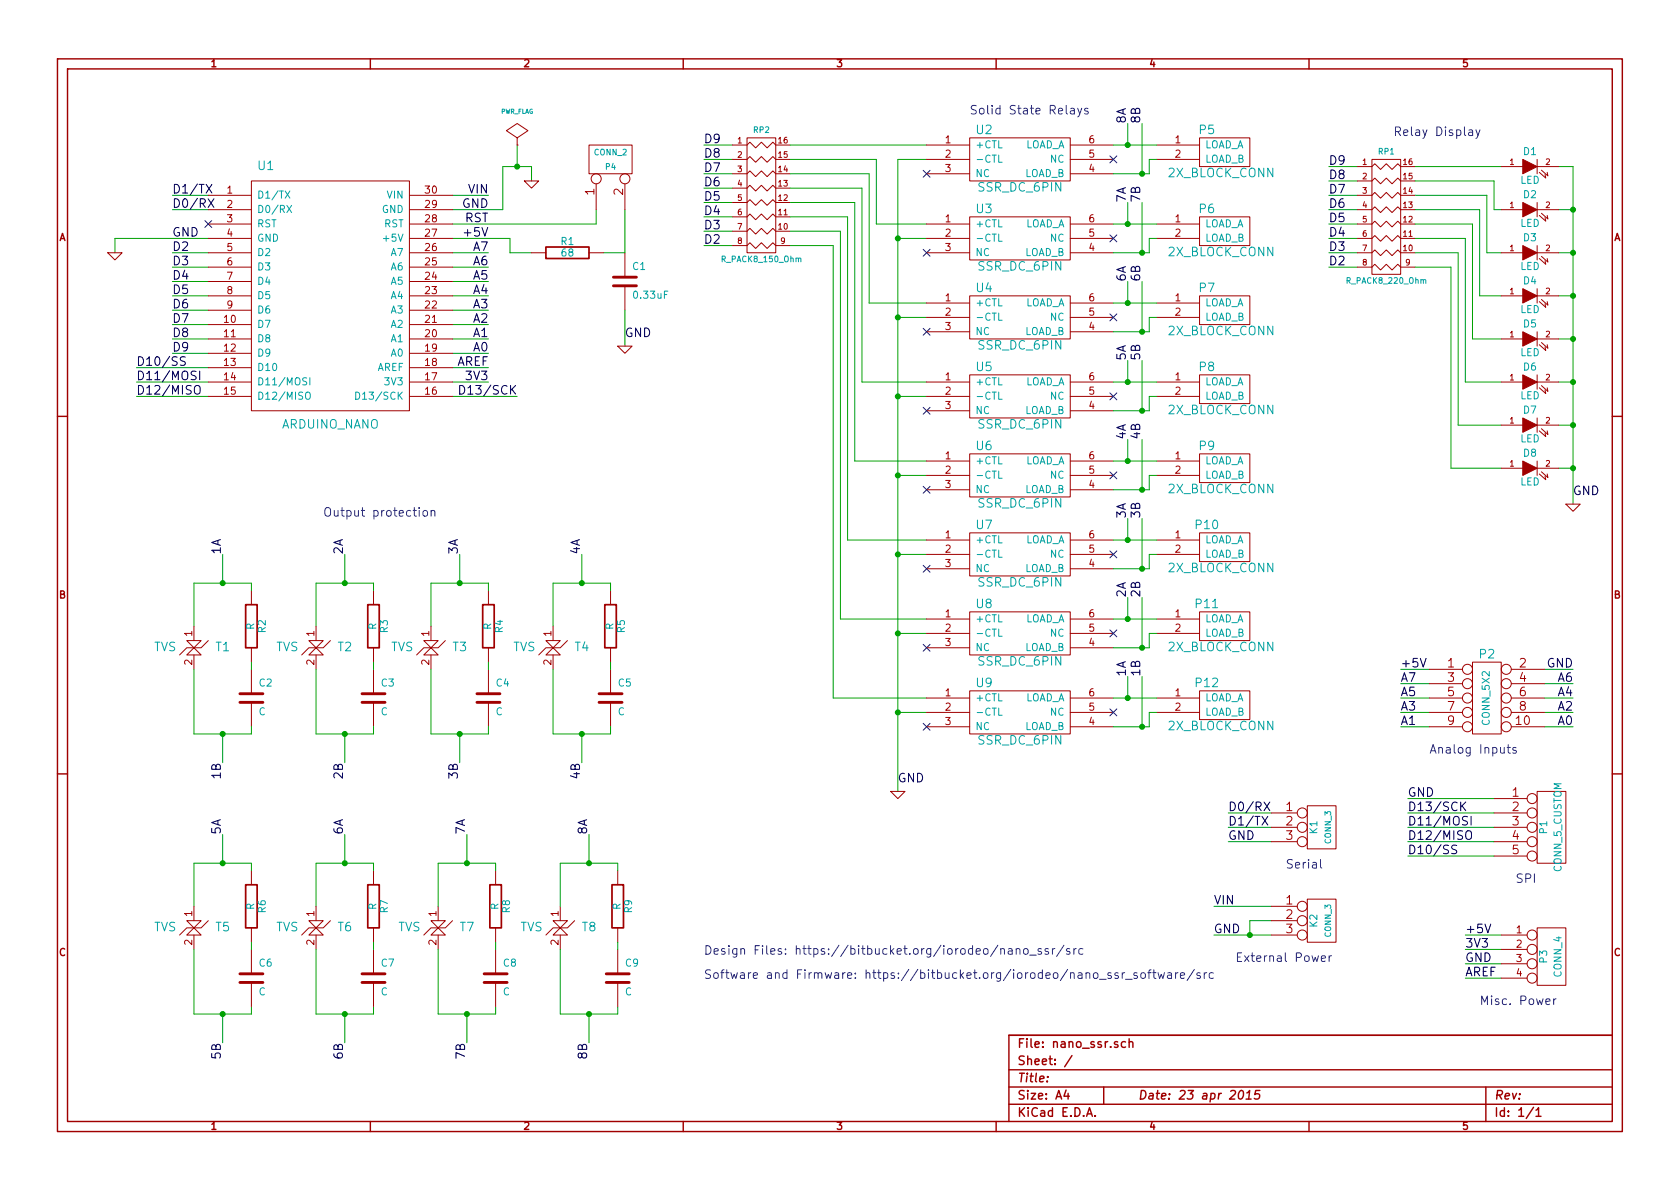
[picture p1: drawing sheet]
EESchema Schematic File Version 2
LIBS:power
LIBS:device
LIBS:transistors
LIBS:conn
LIBS:linear
LIBS:regul
LIBS:74xx
LIBS:cmos4000
LIBS:adc-dac
LIBS:memory
LIBS:xilinx
LIBS:special
LIBS:microcontrollers
LIBS:dsp
LIBS:microchip
LIBS:analog_switches
LIBS:motorola
LIBS:texas
LIBS:intel
LIBS:audio
LIBS:interface
LIBS:digital-audio
LIBS:philips
LIBS:display
LIBS:cypress
LIBS:siliconi
LIBS:opto
LIBS:atmel
LIBS:contrib
LIBS:valves
LIBS:arduino_nano
LIBS:conn_5_custom
LIBS:tvs
LIBS:nano_ssr-cache
EELAYER 27 0
EELAYER END
$Descr A4 11693 8268
encoding utf-8
Sheet 1 1
Title ""
Date "23 apr 2015"
Rev ""
Comp ""
Comment1 ""
Comment2 ""
Comment3 ""
Comment4 ""
$EndDescr
Wire Wire Line
	10400 5950 9800 5950
Wire Wire Line
	10400 5750 9800 5750
Wire Wire Line
	10400 5550 9800 5550
Wire Wire Line
	9450 1150 9250 1150
Wire Wire Line
	8700 6500 8700 6400
Wire Wire Line
	8700 6400 8850 6400
Connection ~ 3600 1150
Wire Wire Line
	3600 1150 3600 1000
Wire Wire Line
	4350 2150 4350 2400
Wire Wire Line
	8850 5850 8550 5850
Wire Wire Line
	8850 5650 8550 5650
Wire Wire Line
	10450 6700 10200 6700
Wire Wire Line
	10450 6500 10200 6500
Wire Wire Line
	3150 1650 3550 1650
Wire Wire Line
	3550 1650 3550 1750
Wire Wire Line
	3550 1750 3700 1750
Wire Wire Line
	4350 1450 4350 1750
Wire Wire Line
	5100 1200 4900 1200
Wire Wire Line
	1450 2550 950  2550
Wire Wire Line
	3150 2550 3400 2550
Wire Wire Line
	1450 2650 950  2650
Wire Wire Line
	1450 1450 1200 1450
Wire Wire Line
	3150 1350 3400 1350
Wire Wire Line
	10750 5050 10950 5050
Wire Wire Line
	10750 4850 10950 4850
Wire Wire Line
	10750 4650 10950 4650
Wire Wire Line
	9950 4950 9750 4950
Wire Wire Line
	9950 4750 9750 4750
Wire Wire Line
	3400 1750 3150 1750
Wire Wire Line
	3150 1950 3400 1950
Wire Wire Line
	3150 2150 3400 2150
Wire Wire Line
	3150 2350 3400 2350
Wire Wire Line
	5100 1700 4900 1700
Wire Wire Line
	5100 1500 4900 1500
Wire Wire Line
	5100 1300 4900 1300
Wire Wire Line
	9450 1850 9250 1850
Wire Wire Line
	9450 1650 9250 1650
Wire Wire Line
	9450 1250 9250 1250
Wire Wire Line
	1450 2350 1200 2350
Wire Wire Line
	1450 2150 1200 2150
Wire Wire Line
	1450 1950 1200 1950
Wire Wire Line
	1450 1750 1200 1750
Connection ~ 10950 2950
Wire Wire Line
	10950 3250 10850 3250
Connection ~ 10950 2350
Wire Wire Line
	10950 2650 10850 2650
Connection ~ 10950 1750
Wire Wire Line
	10950 2050 10850 2050
Wire Wire Line
	10850 1450 10950 1450
Wire Wire Line
	10850 1150 10950 1150
Wire Wire Line
	10450 2950 10150 2950
Wire Wire Line
	10150 2950 10150 1750
Wire Wire Line
	10150 1750 9850 1750
Wire Wire Line
	10450 2350 10250 2350
Wire Wire Line
	10250 2350 10250 1550
Wire Wire Line
	10250 1550 9850 1550
Wire Wire Line
	10450 1750 10350 1750
Wire Wire Line
	10350 1750 10350 1350
Wire Wire Line
	10350 1350 9850 1350
Wire Wire Line
	10450 1450 10400 1450
Wire Wire Line
	10400 1450 10400 1250
Connection ~ 6250 4400
Wire Wire Line
	6250 4950 6450 4950
Connection ~ 6250 3300
Wire Wire Line
	6250 3850 6450 3850
Connection ~ 6250 2200
Wire Wire Line
	6250 2750 6450 2750
Wire Wire Line
	6450 4850 5800 4850
Wire Wire Line
	5800 4850 5800 1700
Wire Wire Line
	5800 1700 5500 1700
Wire Wire Line
	6450 3750 5900 3750
Wire Wire Line
	5900 3750 5900 1500
Wire Wire Line
	5900 1500 5500 1500
Wire Wire Line
	6450 2650 6000 2650
Wire Wire Line
	6000 2650 6000 1300
Wire Wire Line
	6000 1300 5500 1300
Wire Wire Line
	6450 1550 6100 1550
Wire Wire Line
	6100 1550 6100 1100
Wire Wire Line
	6100 1100 5500 1100
Wire Wire Line
	5500 1000 6450 1000
Wire Wire Line
	5500 1200 6050 1200
Wire Wire Line
	6050 1200 6050 2100
Wire Wire Line
	6050 2100 6450 2100
Wire Wire Line
	5500 1400 5950 1400
Wire Wire Line
	5950 1400 5950 3200
Wire Wire Line
	5950 3200 6450 3200
Wire Wire Line
	5500 1600 5850 1600
Wire Wire Line
	5850 1600 5850 4300
Wire Wire Line
	5850 4300 6450 4300
Wire Wire Line
	6250 2200 6450 2200
Connection ~ 6250 1650
Wire Wire Line
	6250 3300 6450 3300
Connection ~ 6250 2750
Wire Wire Line
	6250 4400 6450 4400
Connection ~ 6250 3850
Wire Wire Line
	6250 1100 6250 5500
Connection ~ 6250 4950
Wire Wire Line
	9850 1150 10450 1150
Wire Wire Line
	10400 1250 9850 1250
Wire Wire Line
	9850 1450 10300 1450
Wire Wire Line
	10300 1450 10300 2050
Wire Wire Line
	10300 2050 10450 2050
Wire Wire Line
	9850 1650 10200 1650
Wire Wire Line
	10200 1650 10200 2650
Wire Wire Line
	10200 2650 10450 2650
Wire Wire Line
	9850 1850 10100 1850
Wire Wire Line
	10100 1850 10100 3250
Wire Wire Line
	10100 3250 10450 3250
Wire Wire Line
	10950 1750 10850 1750
Connection ~ 10950 1450
Wire Wire Line
	10950 2350 10850 2350
Connection ~ 10950 2050
Wire Wire Line
	10950 2950 10850 2950
Connection ~ 10950 2650
Wire Wire Line
	10950 1150 10950 3500
Connection ~ 10950 3250
Wire Wire Line
	1450 1850 1200 1850
Wire Wire Line
	1450 2050 1200 2050
Wire Wire Line
	1450 2250 1200 2250
Wire Wire Line
	1450 2450 1200 2450
Wire Wire Line
	9450 1350 9250 1350
Wire Wire Line
	9450 1550 9250 1550
Wire Wire Line
	9450 1750 9250 1750
Wire Wire Line
	5100 1000 4900 1000
Wire Wire Line
	5100 1400 4900 1400
Wire Wire Line
	5100 1600 4900 1600
Wire Wire Line
	3150 2450 3400 2450
Wire Wire Line
	3150 2250 3400 2250
Wire Wire Line
	3150 2050 3400 2050
Wire Wire Line
	3150 1850 3400 1850
Wire Wire Line
	9950 4650 9750 4650
Wire Wire Line
	9950 4850 9750 4850
Wire Wire Line
	9950 5050 9750 5050
Wire Wire Line
	10750 4750 10950 4750
Wire Wire Line
	10750 4950 10950 4950
Wire Wire Line
	1450 1350 1200 1350
Wire Wire Line
	1450 2750 950  2750
Wire Wire Line
	3150 2650 3400 2650
Wire Wire Line
	3150 2750 3600 2750
Wire Wire Line
	5100 1100 4900 1100
Wire Wire Line
	4350 1750 4200 1750
Wire Wire Line
	4150 1450 4150 1550
Wire Wire Line
	4150 1550 3150 1550
Wire Wire Line
	6250 1100 6450 1100
Wire Wire Line
	10450 6600 10200 6600
Wire Wire Line
	10450 6800 10200 6800
Wire Wire Line
	8850 5750 8550 5750
Wire Wire Line
	6450 1650 6250 1650
Wire Wire Line
	1450 1650 800  1650
Wire Wire Line
	800  1650 800  1750
Wire Wire Line
	3150 1450 3500 1450
Wire Wire Line
	3500 1450 3500 1150
Wire Wire Line
	3500 1150 3700 1150
Wire Wire Line
	3700 1150 3700 1250
Wire Wire Line
	8850 6300 8450 6300
Wire Wire Line
	8450 6500 8850 6500
Connection ~ 8700 6500
Wire Wire Line
	9450 1450 9250 1450
Wire Wire Line
	10400 5650 9800 5650
Wire Wire Line
	10400 5850 9800 5850
Text Label 9800 5550 0    60   ~ 0
GND
NoConn ~ 1450 1550
Text Label 9250 1850 0    60   ~ 0
D2
Text Label 9250 1750 0    60   ~ 0
D3
Text Label 9250 1650 0    60   ~ 0
D4
Text Label 9250 1550 0    60   ~ 0
D5
Text Label 9250 1450 0    60   ~ 0
D6
Text Label 9250 1350 0    60   ~ 0
D7
Text Label 9250 1250 0    60   ~ 0
D8
Text Label 9250 1150 0    60   ~ 0
D9
Text Label 4900 1700 0    60   ~ 0
D2
Text Label 4900 1600 0    60   ~ 0
D3
Text Label 4900 1500 0    60   ~ 0
D4
Text Label 4900 1400 0    60   ~ 0
D5
Text Label 4900 1300 0    60   ~ 0
D6
Text Label 4900 1200 0    60   ~ 0
D7
Text Label 4900 1100 0    60   ~ 0
D8
Text Label 4900 1000 0    60   ~ 0
D9
Text Label 8450 6500 0    60   ~ 0
GND
Text Label 8450 6300 0    60   ~ 0
VIN
$Comp
L PWR_FLAG #FLG01
U 1 1
P 3600 1000
F 0 "#FLG01" H 3600 1270 30  0001 C CNN
F 1 "PWR_FLAG" H 3600 1230 30  0000 C CNN
F 2 "" H 3600 1000 60  0001 C CNN
F 3 "" H 3600 1000 60  0001 C CNN
	1    3600 1000
	1    0    0    -1  
$EndComp
$Comp
L GND #PWR02
U 1 1
P 3700 1250
F 0 "#PWR02" H 3700 1250 30  0001 C CNN
F 1 "GND" H 3700 1180 30  0001 C CNN
F 2 "" H 3700 1250 60  0001 C CNN
F 3 "" H 3700 1250 60  0001 C CNN
	1    3700 1250
	1    0    0    -1  
$EndComp
$Comp
L GND #PWR03
U 1 1
P 800 1750
F 0 "#PWR03" H 800 1750 30  0001 C CNN
F 1 "GND" H 800 1680 30  0001 C CNN
F 2 "" H 800 1750 60  0001 C CNN
F 3 "" H 800 1750 60  0001 C CNN
	1    800  1750
	1    0    0    -1  
$EndComp
Text Label 4350 2350 0    60   ~ 0
GND
Text Label 6250 5450 0    60   ~ 0
GND
Text Label 10950 3450 0    60   ~ 0
GND
Text Notes 6750 800  0    60   ~ 0
Solid State Relays
Text Notes 9700 950  0    60   ~ 0
Relay Display
Text Notes 8600 6700 0    60   ~ 0
External Power
Text Notes 8950 6050 0    60   ~ 0
Serial
Text Notes 10300 7000 0    60   ~ 0
Misc. Power
Text Notes 10550 6150 0    60   ~ 0
SPI
Text Notes 9950 5250 0    60   ~ 0
Analog Inputs
$Comp
L CONN_3 K2
U 1 1
P 9200 6400
F 0 "K2" V 9150 6400 50  0000 C CNN
F 1 "CONN_3" V 9250 6400 40  0000 C CNN
F 2 "" H 9200 6400 60  0001 C CNN
F 3 "" H 9200 6400 60  0001 C CNN
	1    9200 6400
	1    0    0    -1  
$EndComp
Text Label 8550 5850 0    60   ~ 0
GND
Text Label 8550 5750 0    60   ~ 0
D1/TX
Text Label 8550 5650 0    60   ~ 0
D0/RX
$Comp
L CONN_3 K1
U 1 1
P 9200 5750
F 0 "K1" V 9150 5750 50  0000 C CNN
F 1 "CONN_3" V 9250 5750 40  0000 C CNN
F 2 "" H 9200 5750 60  0001 C CNN
F 3 "" H 9200 5750 60  0001 C CNN
	1    9200 5750
	1    0    0    -1  
$EndComp
Text Label 10200 6800 0    60   ~ 0
AREF
Text Label 10200 6700 0    60   ~ 0
GND
Text Label 10200 6600 0    60   ~ 0
3V3
Text Label 10200 6500 0    60   ~ 0
+5V
$Comp
L CONN_4 P3
U 1 1
P 10800 6650
F 0 "P3" V 10750 6650 50  0000 C CNN
F 1 "CONN_4" V 10850 6650 50  0000 C CNN
F 2 "" H 10800 6650 60  0001 C CNN
F 3 "" H 10800 6650 60  0001 C CNN
	1    10800 6650
	1    0    0    -1  
$EndComp
NoConn ~ 6450 5050
NoConn ~ 6450 4500
NoConn ~ 6450 3950
NoConn ~ 6450 3400
NoConn ~ 6450 2850
NoConn ~ 6450 2300
NoConn ~ 6450 1750
$Comp
L SSR_DC_6PIN U3
U 1 1
P 7100 1650
F 0 "U3" H 6850 1850 60  0000 C CNN
F 1 "SSR_DC_6PIN" H 7100 1450 60  0000 C CNN
F 2 "" H 7100 1650 60  0001 C CNN
F 3 "" H 7100 1650 60  0001 C CNN
	1    7100 1650
	1    0    0    -1  
$EndComp
NoConn ~ 6450 1200
$Comp
L GND #PWR04
U 1 1
P 4350 2400
F 0 "#PWR04" H 4350 2400 30  0001 C CNN
F 1 "GND" H 4350 2330 30  0001 C CNN
F 2 "" H 4350 2400 60  0001 C CNN
F 3 "" H 4350 2400 60  0001 C CNN
	1    4350 2400
	1    0    0    -1  
$EndComp
$Comp
L C C1
U 1 1
P 4350 1950
F 0 "C1" H 4400 2050 50  0000 L CNN
F 1 "0.33uF" H 4400 1850 50  0000 L CNN
F 2 "" H 4350 1950 60  0001 C CNN
F 3 "" H 4350 1950 60  0001 C CNN
	1    4350 1950
	1    0    0    -1  
$EndComp
$Comp
L CONN_2 P4
U 1 1
P 4250 1100
F 0 "P4" V 4200 1100 40  0000 C CNN
F 1 "CONN_2" V 4300 1100 40  0000 C CNN
F 2 "" H 4250 1100 60  0001 C CNN
F 3 "" H 4250 1100 60  0001 C CNN
	1    4250 1100
	0    -1   -1   0   
$EndComp
$Comp
L R R1
U 1 1
P 3950 1750
F 0 "R1" V 4030 1750 50  0000 C CNN
F 1 "68" V 3950 1750 50  0000 C CNN
F 2 "" H 3950 1750 60  0001 C CNN
F 3 "" H 3950 1750 60  0001 C CNN
	1    3950 1750
	0    -1   -1   0   
$EndComp
Text Label 1200 1650 0    60   ~ 0
GND
Text Label 9800 5950 0    60   ~ 0
D10/SS
Text Label 9800 5850 0    60   ~ 0
D12/MISO
Text Label 9800 5750 0    60   ~ 0
D11/MOSI
Text Label 9800 5650 0    60   ~ 0
D13/SCK
Text Label 950  2550 0    60   ~ 0
D10/SS
$Comp
L 2X_BLOCK_CONN P12
U 1 1
P 8500 4900
F 0 "P12" H 8400 5050 60  0000 C CNN
F 1 "2X_BLOCK_CONN" H 8500 4750 60  0000 C CNN
F 2 "" H 8500 4900 60  0001 C CNN
F 3 "" H 8500 4900 60  0001 C CNN
	1    8500 4900
	1    0    0    -1  
$EndComp
$Comp
L 2X_BLOCK_CONN P11
U 1 1
P 8500 4350
F 0 "P11" H 8400 4500 60  0000 C CNN
F 1 "2X_BLOCK_CONN" H 8500 4200 60  0000 C CNN
F 2 "" H 8500 4350 60  0001 C CNN
F 3 "" H 8500 4350 60  0001 C CNN
	1    8500 4350
	1    0    0    -1  
$EndComp
$Comp
L 2X_BLOCK_CONN P10
U 1 1
P 8500 3800
F 0 "P10" H 8400 3950 60  0000 C CNN
F 1 "2X_BLOCK_CONN" H 8500 3650 60  0000 C CNN
F 2 "" H 8500 3800 60  0001 C CNN
F 3 "" H 8500 3800 60  0001 C CNN
	1    8500 3800
	1    0    0    -1  
$EndComp
$Comp
L 2X_BLOCK_CONN P9
U 1 1
P 8500 3250
F 0 "P9" H 8400 3400 60  0000 C CNN
F 1 "2X_BLOCK_CONN" H 8500 3100 60  0000 C CNN
F 2 "" H 8500 3250 60  0001 C CNN
F 3 "" H 8500 3250 60  0001 C CNN
	1    8500 3250
	1    0    0    -1  
$EndComp
$Comp
L 2X_BLOCK_CONN P8
U 1 1
P 8500 2700
F 0 "P8" H 8400 2850 60  0000 C CNN
F 1 "2X_BLOCK_CONN" H 8500 2550 60  0000 C CNN
F 2 "" H 8500 2700 60  0001 C CNN
F 3 "" H 8500 2700 60  0001 C CNN
	1    8500 2700
	1    0    0    -1  
$EndComp
$Comp
L 2X_BLOCK_CONN P7
U 1 1
P 8500 2150
F 0 "P7" H 8400 2300 60  0000 C CNN
F 1 "2X_BLOCK_CONN" H 8500 2000 60  0000 C CNN
F 2 "" H 8500 2150 60  0001 C CNN
F 3 "" H 8500 2150 60  0001 C CNN
	1    8500 2150
	1    0    0    -1  
$EndComp
$Comp
L 2X_BLOCK_CONN P6
U 1 1
P 8500 1600
F 0 "P6" H 8400 1750 60  0000 C CNN
F 1 "2X_BLOCK_CONN" H 8500 1450 60  0000 C CNN
F 2 "" H 8500 1600 60  0001 C CNN
F 3 "" H 8500 1600 60  0001 C CNN
	1    8500 1600
	1    0    0    -1  
$EndComp
$Comp
L 2X_BLOCK_CONN P5
U 1 1
P 8500 1050
F 0 "P5" H 8400 1200 60  0000 C CNN
F 1 "2X_BLOCK_CONN" H 8500 900 60  0000 C CNN
F 2 "" H 8500 1050 60  0001 C CNN
F 3 "" H 8500 1050 60  0001 C CNN
	1    8500 1050
	1    0    0    -1  
$EndComp
Text Label 10950 4650 2    60   ~ 0
GND
Text Label 9750 4650 0    60   ~ 0
+5V
Text Label 3600 2750 2    60   ~ 0
D13/SCK
Text Label 3400 2650 2    60   ~ 0
3V3
Text Label 3400 2550 2    60   ~ 0
AREF
Text Label 950  2750 0    60   ~ 0
D12/MISO
Text Label 950  2650 0    60   ~ 0
D11/MOSI
Text Label 1200 1350 0    60   ~ 0
D1/TX
Text Label 1200 1450 0    60   ~ 0
D0/RX
Text Label 3400 1350 2    60   ~ 0
VIN
Text Label 3400 1450 2    60   ~ 0
GND
Text Label 3400 1550 2    60   ~ 0
RST
Text Label 3400 1650 2    60   ~ 0
+5V
Text Label 10950 5050 2    60   ~ 0
A0
Text Label 10950 4950 2    60   ~ 0
A2
Text Label 10950 4850 2    60   ~ 0
A4
Text Label 10950 4750 2    60   ~ 0
A6
Text Label 9750 5050 0    60   ~ 0
A1
Text Label 9750 4950 0    60   ~ 0
A3
Text Label 9750 4850 0    60   ~ 0
A5
Text Label 9750 4750 0    60   ~ 0
A7
$Comp
L CONN_5X2 P2
U 1 1
P 10350 4850
F 0 "P2" H 10350 5150 60  0000 C CNN
F 1 "CONN_5X2" V 10350 4850 50  0000 C CNN
F 2 "" H 10350 4850 60  0001 C CNN
F 3 "" H 10350 4850 60  0001 C CNN
	1    10350 4850
	1    0    0    -1  
$EndComp
Text Label 3400 1750 2    60   ~ 0
A7
Text Label 3400 1850 2    60   ~ 0
A6
Text Label 3400 1950 2    60   ~ 0
A5
Text Label 3400 2050 2    60   ~ 0
A4
Text Label 3400 2150 2    60   ~ 0
A3
Text Label 3400 2250 2    60   ~ 0
A2
Text Label 3400 2350 2    60   ~ 0
A1
Text Label 3400 2450 2    60   ~ 0
A0
Text Label 1200 2450 0    60   ~ 0
D9
Text Label 1200 2350 0    60   ~ 0
D8
Text Label 1200 2250 0    60   ~ 0
D7
Text Label 1200 2150 0    60   ~ 0
D6
Text Label 1200 2050 0    60   ~ 0
D5
Text Label 1200 1950 0    60   ~ 0
D4
Text Label 1200 1850 0    60   ~ 0
D3
Text Label 1200 1750 0    60   ~ 0
D2
$Comp
L GND #PWR05
U 1 1
P 10950 3500
F 0 "#PWR05" H 10950 3500 30  0001 C CNN
F 1 "GND" H 10950 3430 30  0001 C CNN
F 2 "" H 10950 3500 60  0001 C CNN
F 3 "" H 10950 3500 60  0001 C CNN
	1    10950 3500
	1    0    0    -1  
$EndComp
$Comp
L LED D6
U 1 1
P 10650 2650
F 0 "D6" H 10650 2750 50  0000 C CNN
F 1 "LED" H 10650 2550 50  0000 C CNN
F 2 "" H 10650 2650 60  0001 C CNN
F 3 "" H 10650 2650 60  0001 C CNN
	1    10650 2650
	1    0    0    -1  
$EndComp
$Comp
L LED D5
U 1 1
P 10650 2350
F 0 "D5" H 10650 2450 50  0000 C CNN
F 1 "LED" H 10650 2250 50  0000 C CNN
F 2 "" H 10650 2350 60  0001 C CNN
F 3 "" H 10650 2350 60  0001 C CNN
	1    10650 2350
	1    0    0    -1  
$EndComp
$Comp
L LED D8
U 1 1
P 10650 3250
F 0 "D8" H 10650 3350 50  0000 C CNN
F 1 "LED" H 10650 3150 50  0000 C CNN
F 2 "" H 10650 3250 60  0001 C CNN
F 3 "" H 10650 3250 60  0001 C CNN
	1    10650 3250
	1    0    0    -1  
$EndComp
$Comp
L LED D7
U 1 1
P 10650 2950
F 0 "D7" H 10650 3050 50  0000 C CNN
F 1 "LED" H 10650 2850 50  0000 C CNN
F 2 "" H 10650 2950 60  0001 C CNN
F 3 "" H 10650 2950 60  0001 C CNN
	1    10650 2950
	1    0    0    -1  
$EndComp
$Comp
L LED D4
U 1 1
P 10650 2050
F 0 "D4" H 10650 2150 50  0000 C CNN
F 1 "LED" H 10650 1950 50  0000 C CNN
F 2 "" H 10650 2050 60  0001 C CNN
F 3 "" H 10650 2050 60  0001 C CNN
	1    10650 2050
	1    0    0    -1  
$EndComp
$Comp
L LED D2
U 1 1
P 10650 1450
F 0 "D2" H 10650 1550 50  0000 C CNN
F 1 "LED" H 10650 1350 50  0000 C CNN
F 2 "" H 10650 1450 60  0001 C CNN
F 3 "" H 10650 1450 60  0001 C CNN
	1    10650 1450
	1    0    0    -1  
$EndComp
$Comp
L LED D3
U 1 1
P 10650 1750
F 0 "D3" H 10650 1850 50  0000 C CNN
F 1 "LED" H 10650 1650 50  0000 C CNN
F 2 "" H 10650 1750 60  0001 C CNN
F 3 "" H 10650 1750 60  0001 C CNN
	1    10650 1750
	1    0    0    -1  
$EndComp
$Comp
L LED D1
U 1 1
P 10650 1150
F 0 "D1" H 10650 1250 50  0000 C CNN
F 1 "LED" H 10650 1050 50  0000 C CNN
F 2 "" H 10650 1150 60  0001 C CNN
F 3 "" H 10650 1150 60  0001 C CNN
	1    10650 1150
	1    0    0    -1  
$EndComp
$Comp
L GND #PWR06
U 1 1
P 6250 5500
F 0 "#PWR06" H 6250 5500 30  0001 C CNN
F 1 "GND" H 6250 5430 30  0001 C CNN
F 2 "" H 6250 5500 60  0001 C CNN
F 3 "" H 6250 5500 60  0001 C CNN
	1    6250 5500
	1    0    0    -1  
$EndComp
$Comp
L R_PACK8 RP1
U 1 1
P 9650 1500
F 0 "RP1" H 9650 1950 40  0000 C CNN
F 1 "R_PACK8_220_Ohm" H 9650 1050 40  0000 C CNN
F 2 "" H 9650 1500 60  0001 C CNN
F 3 "" H 9650 1500 60  0001 C CNN
	1    9650 1500
	1    0    0    -1  
$EndComp
$Comp
L R_PACK8 RP2
U 1 1
P 5300 1350
F 0 "RP2" H 5300 1800 40  0000 C CNN
F 1 "R_PACK8_150_Ohm" H 5300 900 40  0000 C CNN
F 2 "" H 5300 1350 60  0001 C CNN
F 3 "" H 5300 1350 60  0001 C CNN
	1    5300 1350
	1    0    0    -1  
$EndComp
$Comp
L SSR_DC_6PIN U7
U 1 1
P 7100 3850
F 0 "U7" H 6850 4050 60  0000 C CNN
F 1 "SSR_DC_6PIN" H 7100 3650 60  0000 C CNN
F 2 "" H 7100 3850 60  0001 C CNN
F 3 "" H 7100 3850 60  0001 C CNN
	1    7100 3850
	1    0    0    -1  
$EndComp
$Comp
L SSR_DC_6PIN U6
U 1 1
P 7100 3300
F 0 "U6" H 6850 3500 60  0000 C CNN
F 1 "SSR_DC_6PIN" H 7100 3100 60  0000 C CNN
F 2 "" H 7100 3300 60  0001 C CNN
F 3 "" H 7100 3300 60  0001 C CNN
	1    7100 3300
	1    0    0    -1  
$EndComp
$Comp
L SSR_DC_6PIN U2
U 1 1
P 7100 1100
F 0 "U2" H 6850 1300 60  0000 C CNN
F 1 "SSR_DC_6PIN" H 7100 900 60  0000 C CNN
F 2 "" H 7100 1100 60  0001 C CNN
F 3 "" H 7100 1100 60  0001 C CNN
	1    7100 1100
	1    0    0    -1  
$EndComp
$Comp
L SSR_DC_6PIN U5
U 1 1
P 7100 2750
F 0 "U5" H 6850 2950 60  0000 C CNN
F 1 "SSR_DC_6PIN" H 7100 2550 60  0000 C CNN
F 2 "" H 7100 2750 60  0001 C CNN
F 3 "" H 7100 2750 60  0001 C CNN
	1    7100 2750
	1    0    0    -1  
$EndComp
$Comp
L SSR_DC_6PIN U9
U 1 1
P 7100 4950
F 0 "U9" H 6850 5150 60  0000 C CNN
F 1 "SSR_DC_6PIN" H 7100 4750 60  0000 C CNN
F 2 "" H 7100 4950 60  0001 C CNN
F 3 "" H 7100 4950 60  0001 C CNN
	1    7100 4950
	1    0    0    -1  
$EndComp
$Comp
L SSR_DC_6PIN U4
U 1 1
P 7100 2200
F 0 "U4" H 6850 2400 60  0000 C CNN
F 1 "SSR_DC_6PIN" H 7100 2000 60  0000 C CNN
F 2 "" H 7100 2200 60  0001 C CNN
F 3 "" H 7100 2200 60  0001 C CNN
	1    7100 2200
	1    0    0    -1  
$EndComp
$Comp
L SSR_DC_6PIN U8
U 1 1
P 7100 4400
F 0 "U8" H 6850 4600 60  0000 C CNN
F 1 "SSR_DC_6PIN" H 7100 4200 60  0000 C CNN
F 2 "" H 7100 4400 60  0001 C CNN
F 3 "" H 7100 4400 60  0001 C CNN
	1    7100 4400
	1    0    0    -1  
$EndComp
$Comp
L ARDUINO_NANO U1
U 1 1
P 2300 2100
F 0 "U1" H 1850 3050 60  0000 C CNN
F 1 "ARDUINO_NANO" H 2300 1250 60  0000 C CNN
F 2 "" H 2300 2100 60  0001 C CNN
F 3 "" H 2300 2100 60  0001 C CNN
	1    2300 2100
	1    0    0    -1  
$EndComp
$Comp
L CONN_5_CUSTOM P1
U 1 1
P 10800 5750
F 0 "P1" V 10750 5750 50  0000 C CNN
F 1 "CONN_5_CUSTOM" V 10850 5750 50  0000 C CNN
F 2 "" H 10800 5750 60  0000 C CNN
F 3 "" H 10800 5750 60  0000 C CNN
	1    10800 5750
	1    0    0    -1  
$EndComp
NoConn ~ 7750 2200
NoConn ~ 7750 2750
NoConn ~ 7750 3300
NoConn ~ 7750 3850
NoConn ~ 7750 4400
NoConn ~ 7750 4950
NoConn ~ 7750 1100
NoConn ~ 7750 1650
$Comp
L TVS T1
U 1 1
P 1350 4500
F 0 "T1" H 1550 4500 60  0000 C CNN
F 1 "TVS" H 1150 4500 60  0000 C CNN
F 2 "" H 1350 4500 60  0000 C CNN
F 3 "" H 1350 4500 60  0000 C CNN
	1    1350 4500
	1    0    0    -1  
$EndComp
$Comp
L C C2
U 1 1
P 1750 4850
F 0 "C2" H 1800 4950 50  0000 L CNN
F 1 "C" H 1800 4750 50  0000 L CNN
F 2 "" H 1750 4850 60  0000 C CNN
F 3 "" H 1750 4850 60  0000 C CNN
	1    1750 4850
	1    0    0    -1  
$EndComp
$Comp
L R R2
U 1 1
P 1750 4350
F 0 "R2" V 1830 4350 50  0000 C CNN
F 1 "R" V 1750 4350 50  0000 C CNN
F 2 "" H 1750 4350 60  0000 C CNN
F 3 "" H 1750 4350 60  0000 C CNN
	1    1750 4350
	1    0    0    -1  
$EndComp
Wire Wire Line
	1350 4350 1350 4050
Wire Wire Line
	1350 4050 1750 4050
Wire Wire Line
	1750 4050 1750 4100
Wire Wire Line
	1350 4650 1350 5100
Wire Wire Line
	1350 5100 1750 5100
Wire Wire Line
	1750 5100 1750 5050
Wire Wire Line
	1550 4050 1550 3850
Connection ~ 1550 4050
Wire Wire Line
	1550 5100 1550 5300
Connection ~ 1550 5100
Wire Wire Line
	7750 1000 8050 1000
Wire Wire Line
	7750 1200 8000 1200
Wire Wire Line
	7750 1550 8050 1550
Wire Wire Line
	7750 1750 8000 1750
Wire Wire Line
	7750 2100 8050 2100
Wire Wire Line
	7750 2300 8000 2300
Wire Wire Line
	7750 2650 8050 2650
Wire Wire Line
	7750 2850 8000 2850
Wire Wire Line
	7750 3200 8050 3200
Wire Wire Line
	7750 3400 8000 3400
Wire Wire Line
	7750 3750 8050 3750
Wire Wire Line
	7750 3950 8000 3950
Wire Wire Line
	7750 4300 8050 4300
Wire Wire Line
	7750 4500 8000 4500
Wire Wire Line
	7750 4850 8050 4850
Wire Wire Line
	7750 5050 8000 5050
$Comp
L TVS T2
U 1 1
P 2200 4500
F 0 "T2" H 2400 4500 60  0000 C CNN
F 1 "TVS" H 2000 4500 60  0000 C CNN
F 2 "" H 2200 4500 60  0000 C CNN
F 3 "" H 2200 4500 60  0000 C CNN
	1    2200 4500
	1    0    0    -1  
$EndComp
$Comp
L C C3
U 1 1
P 2600 4850
F 0 "C3" H 2650 4950 50  0000 L CNN
F 1 "C" H 2650 4750 50  0000 L CNN
F 2 "" H 2600 4850 60  0000 C CNN
F 3 "" H 2600 4850 60  0000 C CNN
	1    2600 4850
	1    0    0    -1  
$EndComp
$Comp
L R R3
U 1 1
P 2600 4350
F 0 "R3" V 2680 4350 50  0000 C CNN
F 1 "R" V 2600 4350 50  0000 C CNN
F 2 "" H 2600 4350 60  0000 C CNN
F 3 "" H 2600 4350 60  0000 C CNN
	1    2600 4350
	1    0    0    -1  
$EndComp
Wire Wire Line
	2200 4350 2200 4050
Wire Wire Line
	2200 4050 2600 4050
Wire Wire Line
	2600 4050 2600 4100
Wire Wire Line
	2200 4650 2200 5100
Wire Wire Line
	2200 5100 2600 5100
Wire Wire Line
	2600 5100 2600 5050
Wire Wire Line
	2400 4050 2400 3850
Connection ~ 2400 4050
Wire Wire Line
	2400 5100 2400 5300
Connection ~ 2400 5100
Wire Wire Line
	8050 1100 8000 1100
Wire Wire Line
	8050 1650 8000 1650
Wire Wire Line
	8000 1650 8000 1750
Wire Wire Line
	8050 2200 8000 2200
Wire Wire Line
	8000 2200 8000 2300
Wire Wire Line
	8050 2750 8000 2750
Wire Wire Line
	8000 2750 8000 2850
Wire Wire Line
	8050 3300 8000 3300
Wire Wire Line
	8000 3300 8000 3400
Wire Wire Line
	8050 4950 8000 4950
Wire Wire Line
	8000 4950 8000 5050
Wire Wire Line
	8050 4400 8000 4400
Wire Wire Line
	8000 4400 8000 4500
Wire Wire Line
	8050 3850 8000 3850
Wire Wire Line
	8000 3850 8000 3950
Wire Wire Line
	8000 1100 8000 1200
Wire Wire Line
	7850 1000 7850 850 
Connection ~ 7850 1000
Wire Wire Line
	7950 1200 7950 850 
Connection ~ 7950 1200
Wire Wire Line
	7850 1550 7850 1400
Connection ~ 7850 1550
Wire Wire Line
	7950 1750 7950 1400
Connection ~ 7950 1750
Wire Wire Line
	7850 2100 7850 1950
Connection ~ 7850 2100
Wire Wire Line
	7950 2300 7950 1950
Connection ~ 7950 2300
Wire Wire Line
	7850 2650 7850 2500
Connection ~ 7850 2650
Wire Wire Line
	7950 2850 7950 2500
Connection ~ 7950 2850
Connection ~ 7850 3200
Wire Wire Line
	7850 3200 7850 3050
Wire Wire Line
	7950 3400 7950 3050
Connection ~ 7950 3400
Wire Wire Line
	7850 3750 7850 3600
Connection ~ 7850 3750
Wire Wire Line
	7950 3950 7950 3600
Connection ~ 7950 3950
Wire Wire Line
	7850 4300 7850 4150
Connection ~ 7850 4300
Wire Wire Line
	7950 4500 7950 4150
Connection ~ 7950 4500
Wire Wire Line
	7850 4850 7850 4700
Connection ~ 7850 4850
Wire Wire Line
	7950 5050 7950 4700
Connection ~ 7950 5050
Text Label 7850 4700 1    60   ~ 0
1A
Text Label 7950 4700 1    60   ~ 0
1B
Text Label 7850 4150 1    60   ~ 0
2A
Text Label 7950 4150 1    60   ~ 0
2B
Text Label 7850 3600 1    60   ~ 0
3A
Text Label 7950 3600 1    60   ~ 0
3B
Text Label 7850 3050 1    60   ~ 0
4A
Text Label 7950 3050 1    60   ~ 0
4B
$Comp
L TVS T3
U 1 1
P 3000 4500
F 0 "T3" H 3200 4500 60  0000 C CNN
F 1 "TVS" H 2800 4500 60  0000 C CNN
F 2 "" H 3000 4500 60  0000 C CNN
F 3 "" H 3000 4500 60  0000 C CNN
	1    3000 4500
	1    0    0    -1  
$EndComp
$Comp
L C C4
U 1 1
P 3400 4850
F 0 "C4" H 3450 4950 50  0000 L CNN
F 1 "C" H 3450 4750 50  0000 L CNN
F 2 "" H 3400 4850 60  0000 C CNN
F 3 "" H 3400 4850 60  0000 C CNN
	1    3400 4850
	1    0    0    -1  
$EndComp
$Comp
L R R4
U 1 1
P 3400 4350
F 0 "R4" V 3480 4350 50  0000 C CNN
F 1 "R" V 3400 4350 50  0000 C CNN
F 2 "" H 3400 4350 60  0000 C CNN
F 3 "" H 3400 4350 60  0000 C CNN
	1    3400 4350
	1    0    0    -1  
$EndComp
Wire Wire Line
	3000 4350 3000 4050
Wire Wire Line
	3000 4050 3400 4050
Wire Wire Line
	3400 4050 3400 4100
Wire Wire Line
	3000 4650 3000 5100
Wire Wire Line
	3000 5100 3400 5100
Wire Wire Line
	3400 5100 3400 5050
Wire Wire Line
	3200 4050 3200 3850
Connection ~ 3200 4050
Wire Wire Line
	3200 5100 3200 5300
Connection ~ 3200 5100
$Comp
L TVS T4
U 1 1
P 3850 4500
F 0 "T4" H 4050 4500 60  0000 C CNN
F 1 "TVS" H 3650 4500 60  0000 C CNN
F 2 "" H 3850 4500 60  0000 C CNN
F 3 "" H 3850 4500 60  0000 C CNN
	1    3850 4500
	1    0    0    -1  
$EndComp
$Comp
L C C5
U 1 1
P 4250 4850
F 0 "C5" H 4300 4950 50  0000 L CNN
F 1 "C" H 4300 4750 50  0000 L CNN
F 2 "" H 4250 4850 60  0000 C CNN
F 3 "" H 4250 4850 60  0000 C CNN
	1    4250 4850
	1    0    0    -1  
$EndComp
$Comp
L R R5
U 1 1
P 4250 4350
F 0 "R5" V 4330 4350 50  0000 C CNN
F 1 "R" V 4250 4350 50  0000 C CNN
F 2 "" H 4250 4350 60  0000 C CNN
F 3 "" H 4250 4350 60  0000 C CNN
	1    4250 4350
	1    0    0    -1  
$EndComp
Wire Wire Line
	3850 4350 3850 4050
Wire Wire Line
	3850 4050 4250 4050
Wire Wire Line
	4250 4050 4250 4100
Wire Wire Line
	3850 4650 3850 5100
Wire Wire Line
	3850 5100 4250 5100
Wire Wire Line
	4250 5100 4250 5050
Wire Wire Line
	4050 4050 4050 3850
Connection ~ 4050 4050
Wire Wire Line
	4050 5100 4050 5300
Connection ~ 4050 5100
$Comp
L TVS T7
U 1 1
P 3050 6450
F 0 "T7" H 3250 6450 60  0000 C CNN
F 1 "TVS" H 2850 6450 60  0000 C CNN
F 2 "" H 3050 6450 60  0000 C CNN
F 3 "" H 3050 6450 60  0000 C CNN
	1    3050 6450
	1    0    0    -1  
$EndComp
$Comp
L C C8
U 1 1
P 3450 6800
F 0 "C8" H 3500 6900 50  0000 L CNN
F 1 "C" H 3500 6700 50  0000 L CNN
F 2 "" H 3450 6800 60  0000 C CNN
F 3 "" H 3450 6800 60  0000 C CNN
	1    3450 6800
	1    0    0    -1  
$EndComp
$Comp
L R R8
U 1 1
P 3450 6300
F 0 "R8" V 3530 6300 50  0000 C CNN
F 1 "R" V 3450 6300 50  0000 C CNN
F 2 "" H 3450 6300 60  0000 C CNN
F 3 "" H 3450 6300 60  0000 C CNN
	1    3450 6300
	1    0    0    -1  
$EndComp
Wire Wire Line
	3050 6300 3050 6000
Wire Wire Line
	3050 6000 3450 6000
Wire Wire Line
	3450 6000 3450 6050
Wire Wire Line
	3050 6600 3050 7050
Wire Wire Line
	3050 7050 3450 7050
Wire Wire Line
	3450 7050 3450 7000
Wire Wire Line
	3250 6000 3250 5800
Connection ~ 3250 6000
Wire Wire Line
	3250 7050 3250 7250
Connection ~ 3250 7050
$Comp
L TVS T8
U 1 1
P 3900 6450
F 0 "T8" H 4100 6450 60  0000 C CNN
F 1 "TVS" H 3700 6450 60  0000 C CNN
F 2 "" H 3900 6450 60  0000 C CNN
F 3 "" H 3900 6450 60  0000 C CNN
	1    3900 6450
	1    0    0    -1  
$EndComp
$Comp
L C C9
U 1 1
P 4300 6800
F 0 "C9" H 4350 6900 50  0000 L CNN
F 1 "C" H 4350 6700 50  0000 L CNN
F 2 "" H 4300 6800 60  0000 C CNN
F 3 "" H 4300 6800 60  0000 C CNN
	1    4300 6800
	1    0    0    -1  
$EndComp
$Comp
L R R9
U 1 1
P 4300 6300
F 0 "R9" V 4380 6300 50  0000 C CNN
F 1 "R" V 4300 6300 50  0000 C CNN
F 2 "" H 4300 6300 60  0000 C CNN
F 3 "" H 4300 6300 60  0000 C CNN
	1    4300 6300
	1    0    0    -1  
$EndComp
Wire Wire Line
	3900 6300 3900 6000
Wire Wire Line
	3900 6000 4300 6000
Wire Wire Line
	4300 6000 4300 6050
Wire Wire Line
	3900 6600 3900 7050
Wire Wire Line
	3900 7050 4300 7050
Wire Wire Line
	4300 7050 4300 7000
Wire Wire Line
	4100 6000 4100 5800
Connection ~ 4100 6000
Wire Wire Line
	4100 7050 4100 7250
Connection ~ 4100 7050
$Comp
L TVS T5
U 1 1
P 1350 6450
F 0 "T5" H 1550 6450 60  0000 C CNN
F 1 "TVS" H 1150 6450 60  0000 C CNN
F 2 "" H 1350 6450 60  0000 C CNN
F 3 "" H 1350 6450 60  0000 C CNN
	1    1350 6450
	1    0    0    -1  
$EndComp
$Comp
L C C6
U 1 1
P 1750 6800
F 0 "C6" H 1800 6900 50  0000 L CNN
F 1 "C" H 1800 6700 50  0000 L CNN
F 2 "" H 1750 6800 60  0000 C CNN
F 3 "" H 1750 6800 60  0000 C CNN
	1    1750 6800
	1    0    0    -1  
$EndComp
$Comp
L R R6
U 1 1
P 1750 6300
F 0 "R6" V 1830 6300 50  0000 C CNN
F 1 "R" V 1750 6300 50  0000 C CNN
F 2 "" H 1750 6300 60  0000 C CNN
F 3 "" H 1750 6300 60  0000 C CNN
	1    1750 6300
	1    0    0    -1  
$EndComp
Wire Wire Line
	1350 6300 1350 6000
Wire Wire Line
	1350 6000 1750 6000
Wire Wire Line
	1750 6000 1750 6050
Wire Wire Line
	1350 6600 1350 7050
Wire Wire Line
	1350 7050 1750 7050
Wire Wire Line
	1750 7050 1750 7000
Wire Wire Line
	1550 6000 1550 5800
Connection ~ 1550 6000
Wire Wire Line
	1550 7050 1550 7250
Connection ~ 1550 7050
$Comp
L TVS T6
U 1 1
P 2200 6450
F 0 "T6" H 2400 6450 60  0000 C CNN
F 1 "TVS" H 2000 6450 60  0000 C CNN
F 2 "" H 2200 6450 60  0000 C CNN
F 3 "" H 2200 6450 60  0000 C CNN
	1    2200 6450
	1    0    0    -1  
$EndComp
$Comp
L C C7
U 1 1
P 2600 6800
F 0 "C7" H 2650 6900 50  0000 L CNN
F 1 "C" H 2650 6700 50  0000 L CNN
F 2 "" H 2600 6800 60  0000 C CNN
F 3 "" H 2600 6800 60  0000 C CNN
	1    2600 6800
	1    0    0    -1  
$EndComp
$Comp
L R R7
U 1 1
P 2600 6300
F 0 "R7" V 2680 6300 50  0000 C CNN
F 1 "R" V 2600 6300 50  0000 C CNN
F 2 "" H 2600 6300 60  0000 C CNN
F 3 "" H 2600 6300 60  0000 C CNN
	1    2600 6300
	1    0    0    -1  
$EndComp
Wire Wire Line
	2200 6300 2200 6000
Wire Wire Line
	2200 6000 2600 6000
Wire Wire Line
	2600 6000 2600 6050
Wire Wire Line
	2200 6600 2200 7050
Wire Wire Line
	2200 7050 2600 7050
Wire Wire Line
	2600 7050 2600 7000
Wire Wire Line
	2400 6000 2400 5800
Connection ~ 2400 6000
Wire Wire Line
	2400 7050 2400 7250
Connection ~ 2400 7050
Text Label 7850 2500 1    60   ~ 0
5A
Text Label 7950 2500 1    60   ~ 0
5B
Text Label 7850 1950 1    60   ~ 0
6A
Text Label 7950 1950 1    60   ~ 0
6B
Text Label 7850 1400 1    60   ~ 0
7A
Text Label 7950 1400 1    60   ~ 0
7B
Text Label 7850 850  1    60   ~ 0
8A
Text Label 7950 850  1    60   ~ 0
8B
Text Label 1550 3850 1    60   ~ 0
1A
Text Label 1550 5300 3    60   ~ 0
1B
Text Label 2400 3850 1    60   ~ 0
2A
Text Label 2400 5300 3    60   ~ 0
2B
Text Label 3200 3850 1    60   ~ 0
3A
Text Label 3200 5300 3    60   ~ 0
3B
Text Label 4050 3850 1    60   ~ 0
4A
Text Label 4050 5300 3    60   ~ 0
4B
Text Label 1550 5800 1    60   ~ 0
5A
Text Label 1550 7250 3    60   ~ 0
5B
Text Label 2400 5800 1    60   ~ 0
6A
Text Label 2400 7250 3    60   ~ 0
6B
Text Label 3250 5800 1    60   ~ 0
7A
Text Label 3250 7250 3    60   ~ 0
7B
Text Label 4100 5800 1    60   ~ 0
8A
Text Label 4100 7250 3    60   ~ 0
8B
Text Notes 2250 3600 0    60   ~ 0
Output protection
Wire Wire Line
	1750 4600 1750 4650
Wire Wire Line
	4300 6550 4300 6600
Wire Wire Line
	3450 6550 3450 6600
Wire Wire Line
	2600 6550 2600 6600
Wire Wire Line
	1750 6550 1750 6600
Wire Wire Line
	4250 4600 4250 4650
Wire Wire Line
	3400 4600 3400 4650
Wire Wire Line
	2600 4600 2600 4650
Text Notes 4900 6650 0    60   ~ 0
Design Files: https://bitbucket.org/iorodeo/nano_ssr/src\n\nSoftware and Firmware: https://bitbucket.org/iorodeo/nano_ssr_software/src
$EndSCHEMATC
